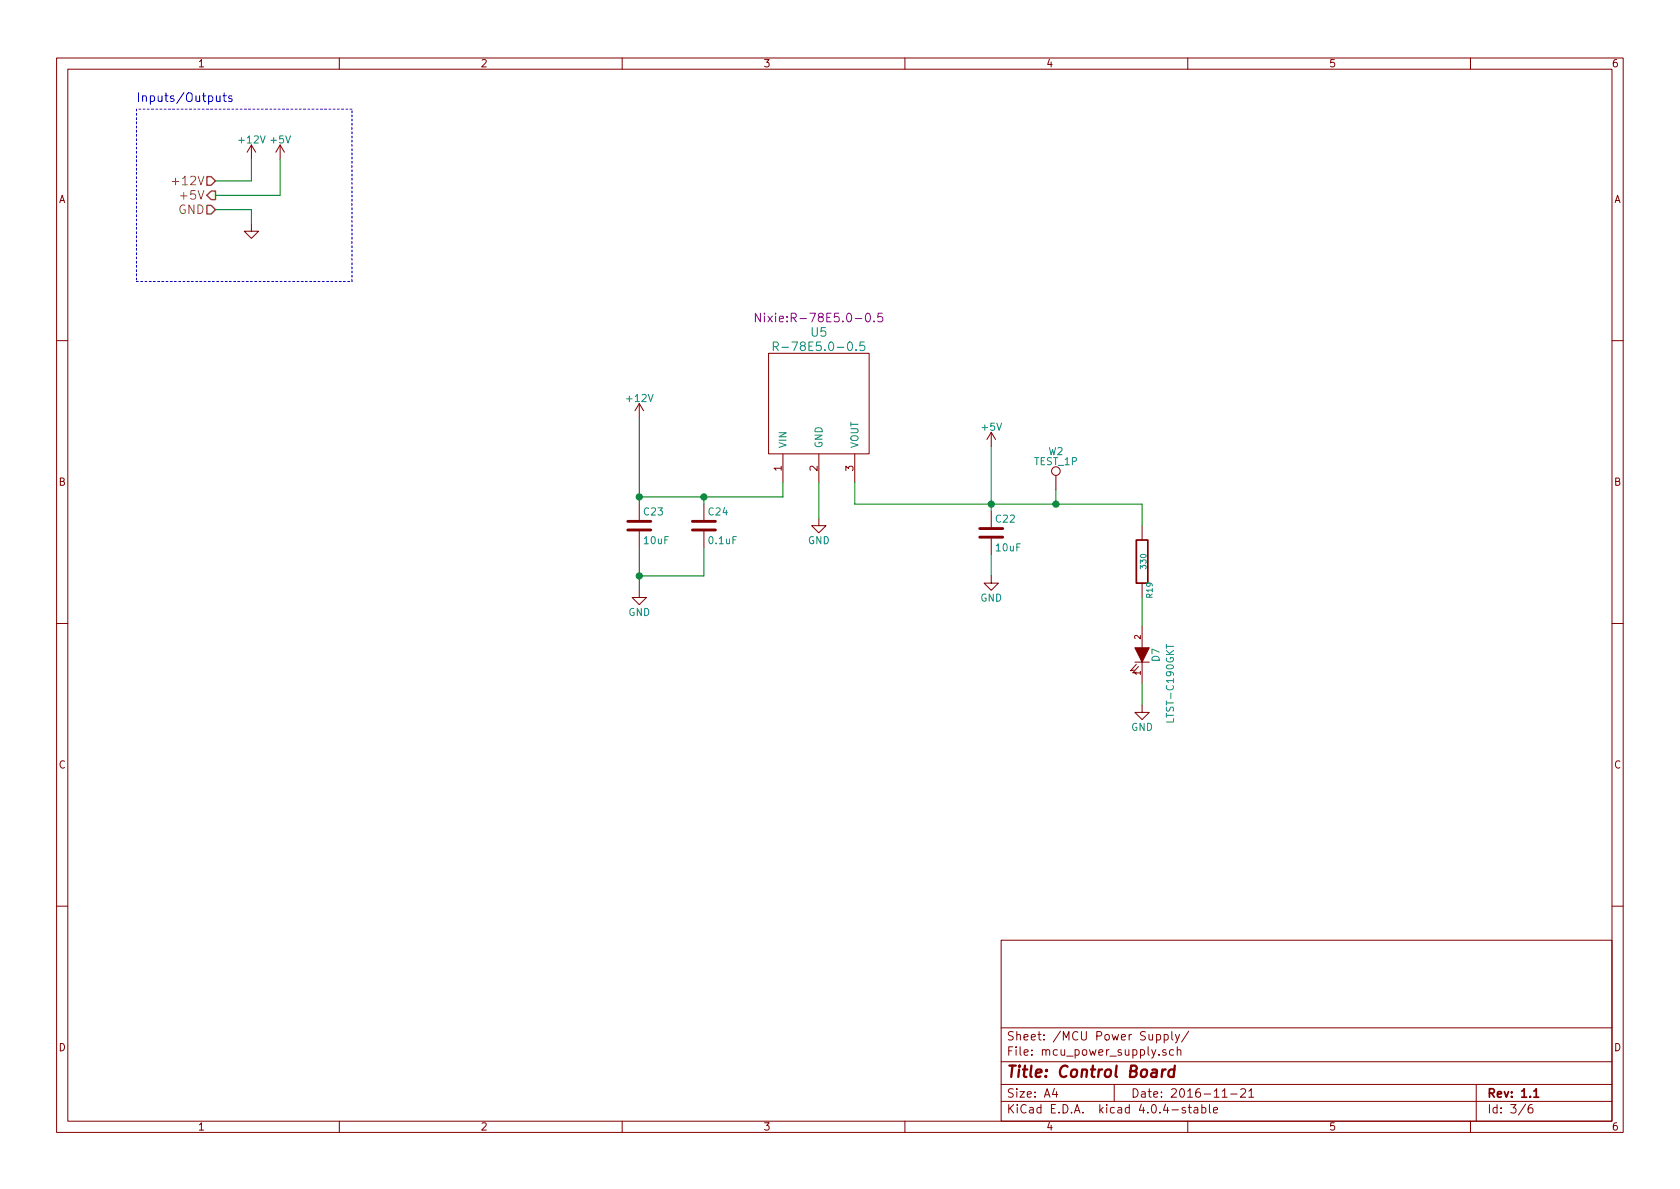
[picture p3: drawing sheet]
EESchema Schematic File Version 2
LIBS:control_board-rescue
LIBS:power
LIBS:device
LIBS:transistors
LIBS:conn
LIBS:linear
LIBS:regul
LIBS:74xx
LIBS:cmos4000
LIBS:adc-dac
LIBS:memory
LIBS:xilinx
LIBS:microcontrollers
LIBS:dsp
LIBS:microchip
LIBS:analog_switches
LIBS:motorola
LIBS:texas
LIBS:intel
LIBS:audio
LIBS:interface
LIBS:digital-audio
LIBS:philips
LIBS:display
LIBS:cypress
LIBS:siliconi
LIBS:opto
LIBS:atmel
LIBS:contrib
LIBS:valves
LIBS:nixie_lib
LIBS:nixie_clock-rescue
LIBS:control_board-cache
EELAYER 25 0
EELAYER END
$Descr A4 11693 8268
encoding utf-8
Sheet 3 6
Title "Control Board"
Date "2016-11-21"
Rev "1.1"
Comp ""
Comment1 ""
Comment2 ""
Comment3 ""
Comment4 ""
$EndDescr
Text HLabel 1500 1250 0    60   Input ~ 0
+12V
Text HLabel 1500 1350 0    60   Output ~ 0
+5V
Text HLabel 1500 1450 0    60   Input ~ 0
GND
$Comp
L GND #PWR022
U 1 1
P 1750 1550
F 0 "#PWR022" H 1750 1550 30  0001 C CNN
F 1 "GND" H 1750 1480 30  0001 C CNN
F 2 "" H 1750 1550 60  0000 C CNN
F 3 "" H 1750 1550 60  0000 C CNN
	1    1750 1550
	1    0    0    -1  
$EndComp
Text Notes 950  700  0    60   ~ 0
Inputs/Outputs
$Comp
L C C22
U 1 1
P 6900 3700
F 0 "C22" H 6925 3800 50  0000 L CNN
F 1 "10uF" H 6925 3600 50  0000 L CNN
F 2 "Capacitors_SMD:C_0805_HandSoldering" H 6938 3550 50  0001 C CNN
F 3 "" H 6900 3700 50  0000 C CNN
	1    6900 3700
	1    0    0    -1  
$EndComp
$Comp
L C C24
U 1 1
P 4900 3650
F 0 "C24" H 4925 3750 50  0000 L CNN
F 1 "0.1uF" H 4925 3550 50  0000 L CNN
F 2 "Capacitors_SMD:C_0805_HandSoldering" H 4938 3500 50  0001 C CNN
F 3 "" H 4900 3650 50  0000 C CNN
	1    4900 3650
	1    0    0    -1  
$EndComp
$Comp
L C C23
U 1 1
P 4450 3650
F 0 "C23" H 4475 3750 50  0000 L CNN
F 1 "10uF" H 4475 3550 50  0000 L CNN
F 2 "Capacitors_SMD:C_0805_HandSoldering" H 4488 3500 50  0001 C CNN
F 3 "" H 4450 3650 50  0000 C CNN
	1    4450 3650
	1    0    0    -1  
$EndComp
$Comp
L +12V #PWR023
U 1 1
P 4450 2900
F 0 "#PWR023" H 4450 2750 50  0001 C CNN
F 1 "+12V" H 4450 3040 50  0000 C CNN
F 2 "" H 4450 2900 50  0000 C CNN
F 3 "" H 4450 2900 50  0000 C CNN
	1    4450 2900
	1    0    0    -1  
$EndComp
$Comp
L +12V #PWR024
U 1 1
P 1750 1100
F 0 "#PWR024" H 1750 950 50  0001 C CNN
F 1 "+12V" H 1750 1240 50  0000 C CNN
F 2 "" H 1750 1100 50  0000 C CNN
F 3 "" H 1750 1100 50  0000 C CNN
	1    1750 1100
	1    0    0    -1  
$EndComp
$Comp
L R-78E5.0-0.5 U5
U 1 1
P 5700 2850
F 0 "U5" H 5700 3400 60  0000 C CNN
F 1 "R-78E5.0-0.5" H 5700 3300 60  0000 C CNN
F 2 "Nixie:R-78E5.0-0.5" H 5700 3500 60  0000 C CNN
F 3 "" H 5700 2850 60  0000 C CNN
	1    5700 2850
	1    0    0    -1  
$EndComp
$Comp
L GND #PWR025
U 1 1
P 4450 4100
F 0 "#PWR025" H 4450 3850 50  0001 C CNN
F 1 "GND" H 4450 3950 50  0000 C CNN
F 2 "" H 4450 4100 50  0000 C CNN
F 3 "" H 4450 4100 50  0000 C CNN
	1    4450 4100
	1    0    0    -1  
$EndComp
$Comp
L +5V #PWR026
U 1 1
P 1950 1100
F 0 "#PWR026" H 1950 950 50  0001 C CNN
F 1 "+5V" H 1950 1240 50  0000 C CNN
F 2 "" H 1950 1100 50  0000 C CNN
F 3 "" H 1950 1100 50  0000 C CNN
	1    1950 1100
	1    0    0    -1  
$EndComp
$Comp
L +5V #PWR027
U 1 1
P 6900 3100
F 0 "#PWR027" H 6900 2950 50  0001 C CNN
F 1 "+5V" H 6900 3240 50  0000 C CNN
F 2 "" H 6900 3100 50  0000 C CNN
F 3 "" H 6900 3100 50  0000 C CNN
	1    6900 3100
	1    0    0    -1  
$EndComp
$Comp
L GND #PWR028
U 1 1
P 6900 4000
F 0 "#PWR028" H 6900 3750 50  0001 C CNN
F 1 "GND" H 6900 3850 50  0000 C CNN
F 2 "" H 6900 4000 50  0000 C CNN
F 3 "" H 6900 4000 50  0000 C CNN
	1    6900 4000
	1    0    0    -1  
$EndComp
$Comp
L GND #PWR029
U 1 1
P 5700 3600
F 0 "#PWR029" H 5700 3350 50  0001 C CNN
F 1 "GND" H 5700 3450 50  0000 C CNN
F 2 "" H 5700 3600 50  0000 C CNN
F 3 "" H 5700 3600 50  0000 C CNN
	1    5700 3600
	1    0    0    -1  
$EndComp
$Comp
L R-RESCUE-nixie_clock R19
U 1 1
P 7950 3900
F 0 "R19" V 8000 3700 40  0000 C CNN
F 1 "330" V 7957 3901 40  0000 C CNN
F 2 "Resistors_SMD:R_0805_HandSoldering" V 7880 3900 30  0001 C CNN
F 3 "~" H 7950 3900 30  0000 C CNN
	1    7950 3900
	1    0    0    -1  
$EndComp
$Comp
L LED-RESCUE-nixie_clock D7
U 1 1
P 7950 4550
F 0 "D7" H 7950 4650 50  0000 C CNN
F 1 "LTST-C190GKT" H 8150 4750 50  0000 C CNN
F 2 "LEDs:LED_0603" H 7950 4550 60  0001 C CNN
F 3 "~" H 7950 4550 60  0000 C CNN
	1    7950 4550
	0    1    1    0   
$EndComp
Wire Wire Line
	1500 1250 1750 1250
Wire Wire Line
	1750 1250 1750 1100
Wire Wire Line
	1500 1350 1950 1350
Wire Wire Line
	1950 1350 1950 1100
Wire Wire Line
	1500 1450 1750 1450
Wire Wire Line
	1750 1450 1750 1550
Wire Notes Line
	950  750  950  1950
Wire Notes Line
	950  1950 2450 1950
Wire Notes Line
	2450 1950 2450 750 
Wire Notes Line
	2450 750  950  750 
Wire Wire Line
	5450 3350 5450 3450
Wire Wire Line
	5450 3450 4450 3450
Wire Wire Line
	4450 2900 4450 3500
Connection ~ 4450 3450
Wire Wire Line
	4900 3500 4900 3450
Connection ~ 4900 3450
Wire Wire Line
	4450 3800 4450 4100
Wire Wire Line
	4450 4000 4900 4000
Wire Wire Line
	4900 4000 4900 3800
Connection ~ 4450 4000
Wire Wire Line
	5950 3350 5950 3500
Wire Wire Line
	5950 3500 7950 3500
Wire Wire Line
	6900 3100 6900 3550
Connection ~ 6900 3500
Wire Wire Line
	6900 3850 6900 4000
Wire Wire Line
	5700 3350 5700 3600
Wire Wire Line
	7950 3500 7950 3650
Wire Wire Line
	7950 4150 7950 4350
Wire Wire Line
	7950 4750 7950 4900
$Comp
L GND #PWR030
U 1 1
P 7950 4900
F 0 "#PWR030" H 7950 4650 50  0001 C CNN
F 1 "GND" H 7950 4750 50  0000 C CNN
F 2 "" H 7950 4900 50  0000 C CNN
F 3 "" H 7950 4900 50  0000 C CNN
	1    7950 4900
	1    0    0    -1  
$EndComp
$Comp
L TEST_1P W2
U 1 1
P 7350 3400
F 0 "W2" H 7350 3670 50  0000 C CNN
F 1 "TEST_1P" H 7350 3600 50  0000 C CNN
F 2 "Measurement_Points:Measurement_Point_Round-TH_Big" H 7550 3400 50  0001 C CNN
F 3 "" H 7550 3400 50  0000 C CNN
	1    7350 3400
	1    0    0    -1  
$EndComp
Wire Wire Line
	7350 3400 7350 3500
Connection ~ 7350 3500
$EndSCHEMATC
